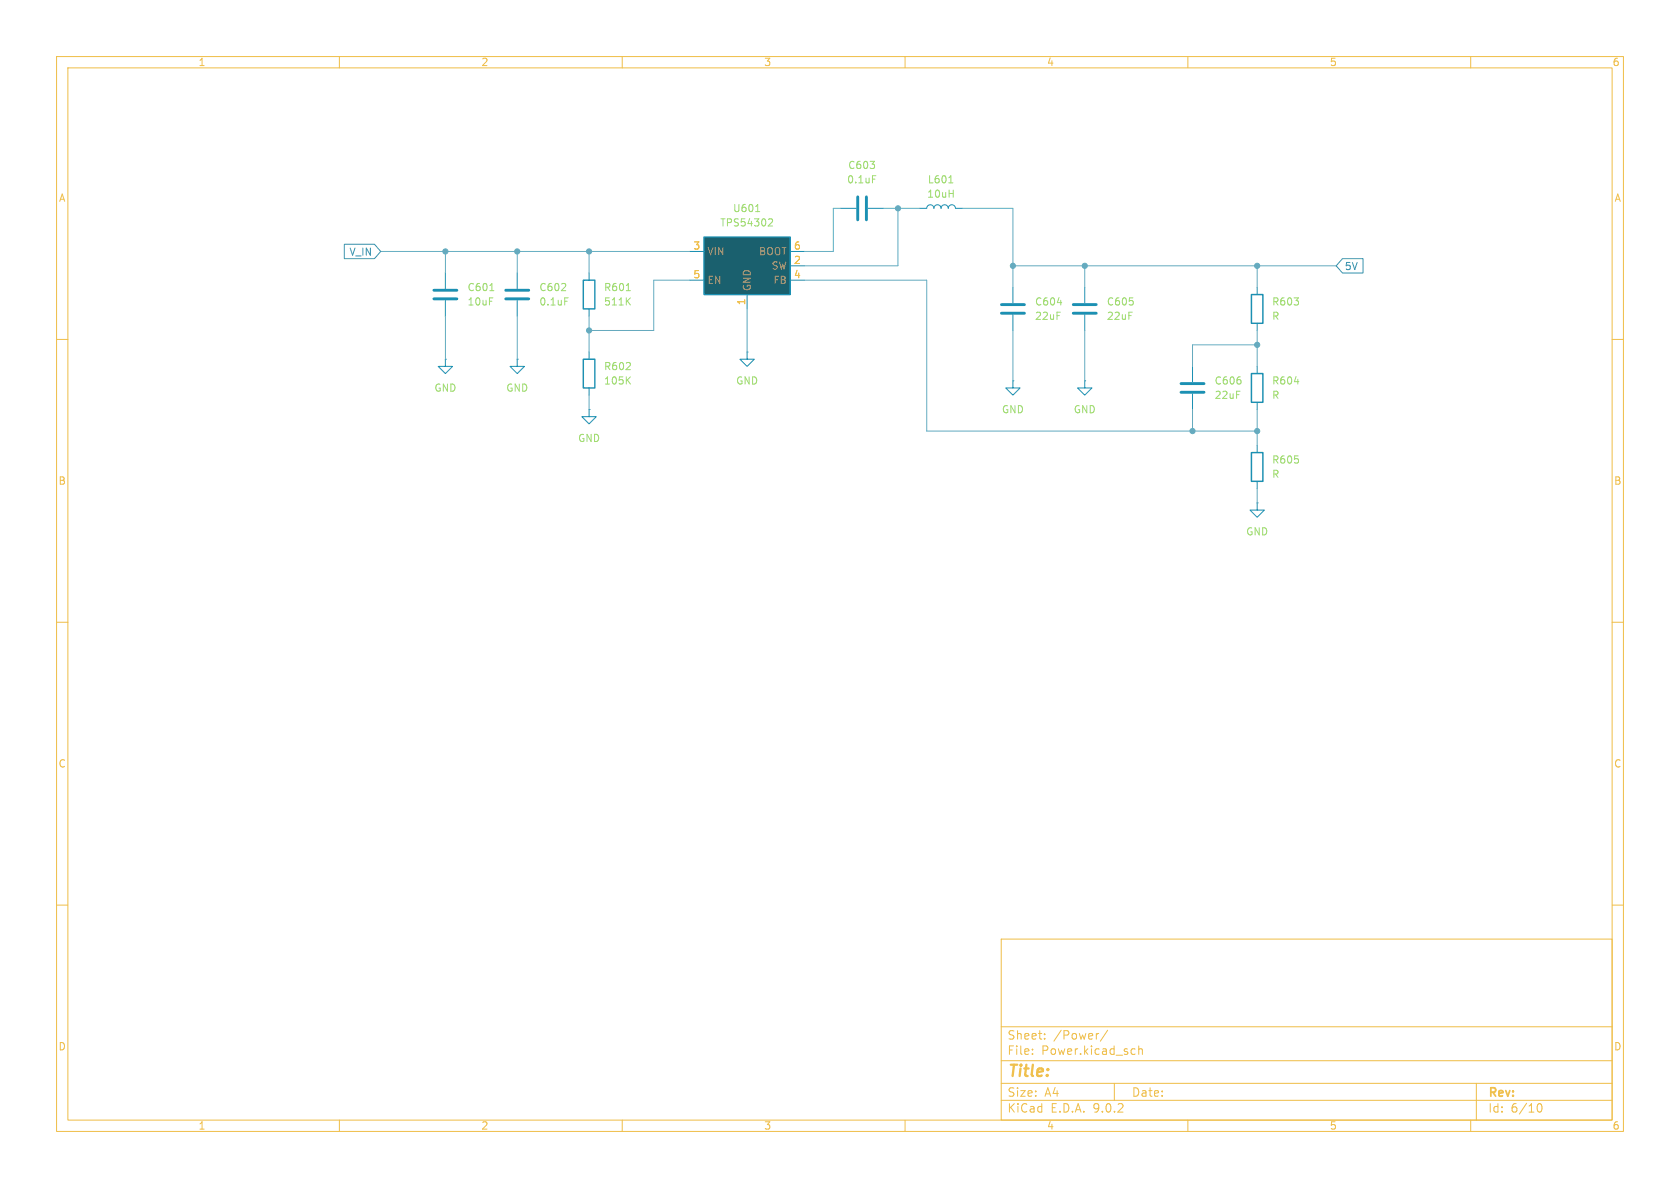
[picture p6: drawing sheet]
<svg xmlns="http://www.w3.org/2000/svg" width="297mm" height="210mm" viewBox="0 0 297 210" stroke-linecap="round" stroke-linejoin="round" font-family="sans-serif">
<g fill="none" stroke="#efbe48" stroke-width=".18">
<path d="M10 10h277v190h-277zM12 12h273v186h-273zM60 10v2M110 10v2M160 10v2M210 10v2M260 10v2M10 60h2M285 60h2M10 110h2M285 110h2M10 160h2"/>
<path d="M177 166h108v32h-108zM285 160h2M60 198v2M110 198v2M160 198v2M177 194.5h108M177 191.5h108M177 187.5h108M177 181.5h108M182.5 186.3v.1M182.5 185.5v.1M184.7 183.6v.1"/>
<path d="M184.7 182.8v.1M194.2 182.7l-.2 .1M195.8 182.1l-1.3 2M197 191.5v3M200.2 185.4l.5 .1M200.7 186.3l-.5 .1M201.3 185.5l.2-.1 .4 .1 .1 .9M201.3 184.9v1.5M210 198v2M260 198v2M261 191.5v6.5M271.7 195.7l.2-.5 .2-.1a.81 .81 0 0 1 .6 .6 .81 .81 0 0 1-.3 .8h-.4l-.3-.5"/>
</g>
<path d="M151.6 34.8v4.1M153.2 34.8v4.1M76.7 51.3h4.1M76.7 52.8h4.1" fill="none" stroke="#1b90b3" stroke-width=".51"/>
<g fill="none" stroke="#1b90b3" stroke-width=".18">
<path d="M148.6 36.8h2.8M153.4 36.8h2.8M78.7 48.3v2.8M78.7 53.1v2.8M104.1 48.3v1.2M104.1 54.6v1.3M78.7 63.5v1.3h1.3l-1.3 1.2-1.2-1.2h1.2M78.7 63.5h.1M91.4 63.5v1.3h1.3l-1.3 1.2-1.2-1.2h1.2M91.4 63.5h.1M104.1 72.4v1.3h1.3l-1.3 1.2-1.2-1.2h1.2M104.1 72.4h.1"/>
<path d="M104.1 62.2v1.3M104.1 68.6v1.3"/>
</g>
<path d="M154.2 31.1h.6M86.6 51.4h.7M110.7 51.4h.7M110.9 53.2l.5 .7M111.4 52.6l-.7 .8M110.9 67.2l.5 .7M111.4 66.6l-.7 .7" fill="none" stroke="#a0dc6e" stroke-width=".18"/>
<path d="M103.1 49.5h2.1v5.1h-2.1zM103.1 63.5h2.1v5.1h-2.1z" fill="none" stroke="#1b90b3" stroke-width=".25"/>
<path d="M124.5 41.9h15.2v10.2h-15.2z" fill="#1a606e"/>
<path d="M124.5 41.9h15.2v10.2h-15.2zM221.2 52.1h2.1v5.1h-2.1zM221.2 66h2.1v5.1h-2.1zM221.2 80h2.1v5.1h-2.1z" fill="none" stroke="#1b90b3" stroke-width=".25"/>
<g fill="none" stroke="#1b90b3" stroke-width=".18">
<path d="M162.6 36.8h1.2a.64 .64 0 0 1 .7-.6 .64 .64 0 0 1 .6 .6 .64 .64 0 0 1 .6-.6 .64 .64 0 0 1 .7 .6 .64 .64 0 0 1 .6-.6 .64 .64 0 0 1 .6 .6 .64 .64 0 0 1 .7-.6 .64 .64 0 0 1 .6 .6h1.3M91.4 48.3v2.8M91.4 53.1v2.8M121.9 44.5h2.6M121.9 49.5h2.6M132.1 52.1v2.5M139.7 44.5h2.5M139.7 49.5h2.5M139.7 47h2.5M179.1 50.8v2.8M179.1 55.6v2.8M191.8 50.8v2.8"/>
<path d="M191.8 55.6v2.8M222.2 50.8v1.3M222.2 57.2v1.2M132.1 62.2v1.3h1.2l-1.2 1.3-1.3-1.3h1.3M132.1 62.2h.1M179.1 67.3v1.3h1.2l-1.2 1.3-1.3-1.3h1.3M179.1 67.3h.1M191.8 67.3v1.3h1.2l-1.2 1.3-1.3-1.3h1.3M191.8 67.3h.1M210.8 64.8v2.8M210.8 69.6v2.8M222.2 64.8v1.2"/>
<path d="M222.2 71.1v1.3M222.2 78.7v1.3M222.2 88.9v1.3h1.3l-1.3 1.2-1.2-1.2h1.2M222.2 88.9h.1M222.2 85.1v1.3"/>
</g>
<path d="M133.6 37.4h.7M136 38.7h.5l.1 .3-.8 .9h.8M167.7 32.3h.8M99.8 52.6h.6M186.9 53.5h.8M228.8 67.5h.8" fill="none" stroke="#a0dc6e" stroke-width=".18"/>
<path d="M89.4 51.3h4.1M89.4 52.8h4.1M177 53.8h4.1M177 55.4h4.1M189.7 53.8h4.1M189.7 55.4h4.1M208.8 67.8h4.1M208.8 69.3h4.1" fill="none" stroke="#1b90b3" stroke-width=".51"/>
<path d="M60.9 43.2h5.3l1.1 1.3-1.1 1.2h-5.3zM237.3 45.7h3.7v2.6h-3.7l-1.1-1.3z" fill="none" stroke="#4687a0" stroke-width=".18"/>
<g fill="none" stroke="#64aabe" stroke-width=".18">
<path d="M148.6 36.8h-1.3v7.7h-5.1M156.2 36.8h6.4M158.7 36.8v10.2h-16.5M170.2 36.8h8.9v14M67.3 44.5h54.6M78.7 44.5v3.8M78.7 55.9v7.6M91.4 44.5v3.8M91.4 55.9v7.6M104.1 44.5v3.8M104.1 55.9v6.3M121.9 49.5h-6.3v8.9h-11.5"/>
<path d="M132.1 54.6v7.6M142.2 49.5h21.6v26.7h58.4M179.1 47h57.1M179.1 58.4v8.9M191.8 47v3.8M191.8 58.4v8.9M222.2 47v3.8M222.2 58.4v6.4M104.1 69.9v2.5M210.8 72.4v3.8M222.2 61h-11.4v3.8M222.2 72.4v6.3"/>
<path d="M222.2 86.4v2.5"/>
</g>
<g fill="#64aabe" stroke="#64aabe" stroke-width=".18">
<circle cx="104.1" cy="58.4" r=".46"/>
<circle cx="104.1" cy="44.5" r=".46"/>
<circle cx="91.4" cy="44.5" r=".46"/>
<circle cx="78.7" cy="44.5" r=".46"/>
<circle cx="222.2" cy="61" r=".46"/>
<circle cx="210.8" cy="76.2" r=".46"/>
<circle cx="191.8" cy="47" r=".46"/>
<circle cx="179.1" cy="47" r=".46"/>
<circle cx="158.7" cy="36.8" r=".46"/>
<circle cx="222.2" cy="76.2" r=".46"/>
<circle cx="222.2" cy="47" r=".46"/>
</g>
<text font-size="2.8" fill="#efbe48" x="178" y="190.9">Title:</text>
<g font-size="2.1" fill="#efbe48">
<text x="178" y="184">Sheet:</text>
<text x="186.2" y="184">/Power/</text>
<text x="178" y="186.7">File:</text>
<text x="184.1" y="186.7">Power.kicad_sch</text>
<text x="178" y="196.9">KiCad</text>
<text x="178" y="194.1">Size:</text>
<text x="184.7" y="194.1">A4</text>
<text x="185.7" y="196.9">E.D.A.</text>
<text x="193.3" y="196.9">9.0.2</text>
<text x="200" y="194.1">Date:</text>
<text x="263" y="194.3">Rev:</text>
<text x="263" y="196.9">Id:</text>
<text x="267.1" y="196.9">6/10</text>
</g>
<g font-size="1.8" fill="#efbe48">
<text x="35" y="11.9">1</text>
<text x="85" y="11.9">2</text>
<text x="135" y="11.9">3</text>
<text x="185" y="11.9">4</text>
<text x="235" y="11.9">5</text>
<text x="285" y="11.9">6</text>
<text x="10.3" y="35.9">A</text>
<text x="285.3" y="35.9">A</text>
<text x="10.3" y="85.9">B</text>
<text x="285.3" y="85.9">B</text>
<text x="10.3" y="135.9">C</text>
<text x="285.3" y="135.9">C</text>
<text x="10.3" y="185.9">D</text>
<text x="285.3" y="185.9">D</text>
<text x="35" y="199.9">1</text>
<text x="85" y="199.9">2</text>
<text x="135" y="199.9">3</text>
<text x="185" y="199.9">4</text>
<text x="235" y="199.9">5</text>
<text x="285" y="199.9">6</text>
</g>
<g font-size="1.8" fill="#a0dc6e">
<text x="149.7" y="32.6">0.1uF</text>
<text x="149.8" y="30.1">C603</text>
<text x="163.8" y="35.2">10uH</text>
<text x="163.9" y="32.6">L601</text>
<text x="127.2" y="40.2">TPS54302</text>
<text x="129.5" y="37.7">U601</text>
<text x="82.6" y="51.7">C601</text>
<text x="95.3" y="51.7">C602</text>
<text x="106.7" y="51.7">R601</text>
<text x="82.6" y="54.2">10uF</text>
<text x="95.3" y="54.2">0.1uF</text>
<text x="106.7" y="54.2">511K</text>
<text x="182.9" y="54.2">C604</text>
<text x="182.9" y="56.7">22uF</text>
<text x="195.6" y="54.2">C605</text>
<text x="195.6" y="56.7">22uF</text>
<text x="224.8" y="54.2">R603</text>
<text x="224.8" y="56.7">R</text>
<text x="106.7" y="65.6">R602</text>
<text x="76.7" y="69.4">GND</text>
<text x="89.4" y="69.4">GND</text>
<text x="106.7" y="68.2">105K</text>
<text x="130" y="68.2">GND</text>
<text x="214.6" y="68.2">C606</text>
<text x="214.6" y="70.7">22uF</text>
<text x="224.8" y="68.2">R604</text>
<text x="224.8" y="70.7">R</text>
<text x="177" y="73.3">GND</text>
<text x="189.7" y="73.3">GND</text>
<text x="102.1" y="78.3">GND</text>
<text x="224.8" y="82.1">R605</text>
<text x="224.8" y="84.7">R</text>
<text x="220.2" y="94.8">GND</text>
</g>
<g font-size="1.8" fill="#4687a0">
<text x="61.7" y="45.4">V_IN</text>
<text x="237.6" y="47.9">5V</text>
</g>
<g font-size="1.8" fill="#dd8200">
<text x="122.5" y="44.2">3</text>
<text x="140.3" y="44.2">6</text>
<text x="140.3" y="46.7">2</text>
<text x="122.5" y="49.3">5</text>
<text x="140.3" y="49.3">4</text>
<text x="131.8" y="54" transform="rotate(-90 131.8 54)">1</text>
</g>
<g font-size="1.8" fill="#c8824b">
<text x="125" y="45.3">VIN</text>
<text x="134.1" y="45.3">BOOT</text>
<text x="136.3" y="47.9">SW</text>
<text x="125" y="50.4">EN</text>
<text x="132.9" y="51.6" transform="rotate(-90 132.9 51.6)">GND</text>
<text x="136.6" y="50.4">FB</text>
</g>
</svg>
